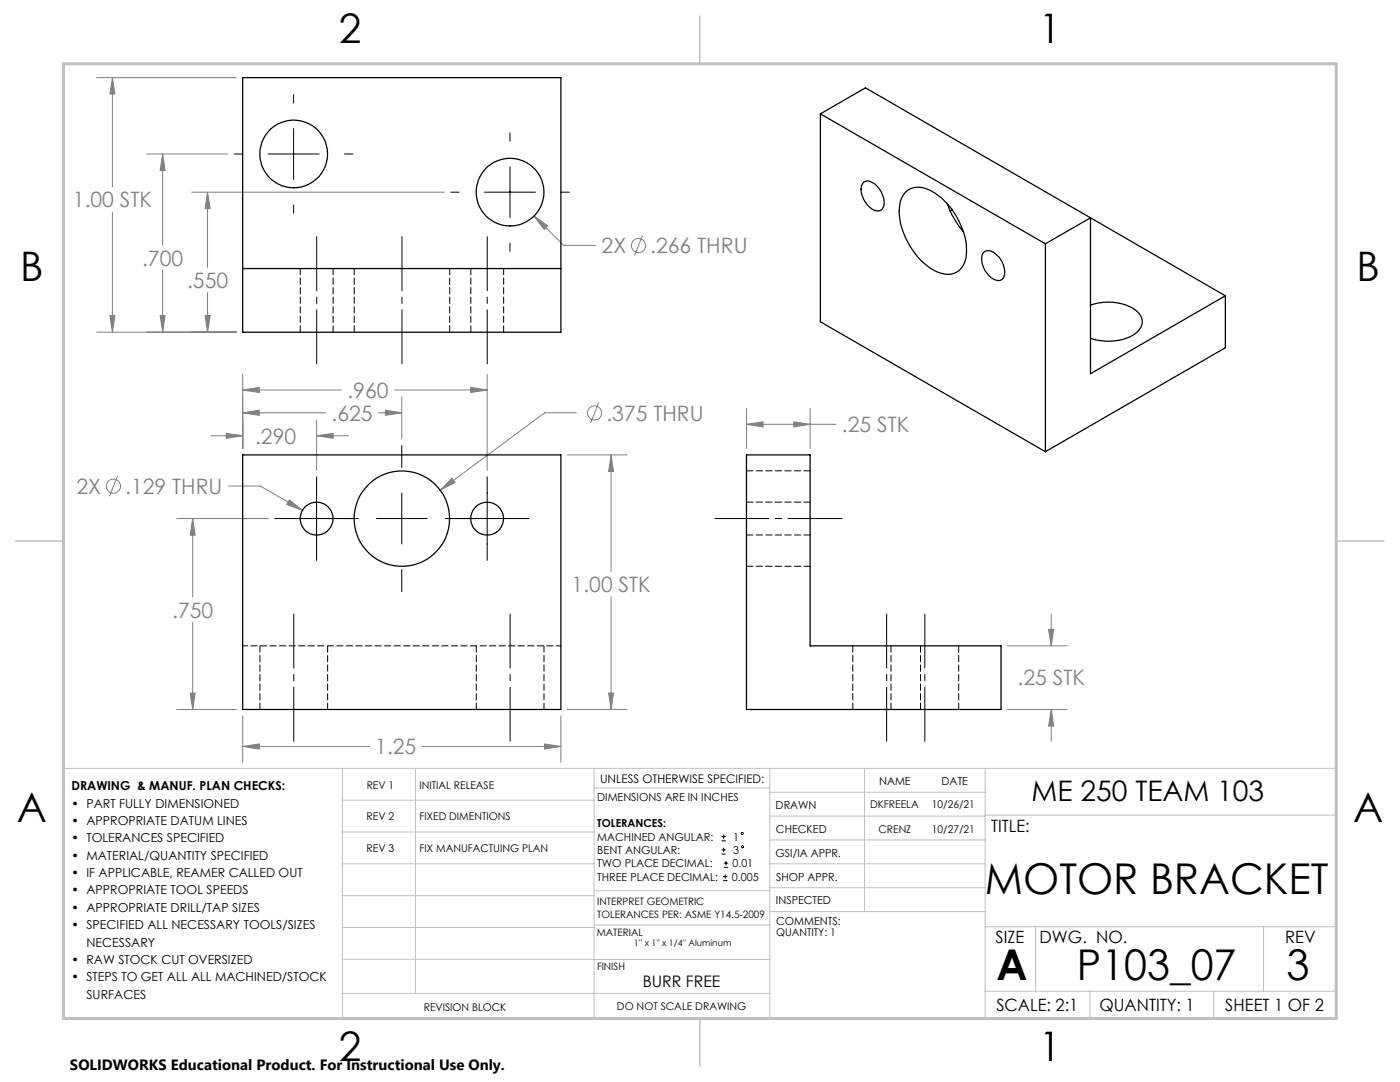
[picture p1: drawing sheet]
<svg xmlns="http://www.w3.org/2000/svg" width="279mm" height="216mm" viewBox="0 0 279 216" stroke-linecap="round" stroke-linejoin="round" font-family="sans-serif">
<g fill="none" stroke="#808080" stroke-width=".2">
<path d="M19.3 15.5h27.9M22.4 15.5l.5 3.3h-1zM22.4 15.5v21.8M29.3 30.7h16.2M32.5 30.7l.4 3.3h-.9zM32.5 30.7v18.2M38.2 38.3h50.5M41.4 38.3l.5 3.3h-1zM41.4 38.3v15M22.4 42.3v24M32.5 53.9v12.4M41.4 58.4v7.9"/>
<path d="M106.6 43.1l2.7 1.9-.7 .8zM106.6 43.1l5.9 5.9h6.4M128.2 47l-1.6 4M19.3 66.3h27.9M21.9 63h1l-.5 3.3zM32 63h.9l-.4 3.3zM40.9 63h1l-.5 3.3zM48.4 77.8l3.4-.5v1zM48.4 74.6v14.9M48.4 77.8h19.8M78.7 77.8h18.5M80.2 79.2v8.4"/>
<path d="M93.9 77.3l3.3 .5-3.3 .5zM97.2 74.6v19.3M23.5 95l-1.7 4M42.1 87h6.3M45.2 86.5l3.2 .5-3.2 .5zM45.6 97h6.3l8.5 4.8M48.4 82.4l3.4-.6v1.1zM48.4 82.4h16.6M57.7 99.8l2.7 2-3.2-1.2zM63.2 87l3.3-.5v1zM63.2 83.8v10.1M63.2 87h6.3"/>
<path d="M75.5 82.4h4.7M76.9 81.8l3.3 .6-3.3 .5zM90.2 95.4l.6 .9-3 1.5zM113.2 90.8h11.9M115 82.4h-6.3l-20.9 15.4M119.5 80.4l-1.6 4M122 90.8l.4 3.3h-.9zM122 90.8v23.2M149 84.7l3.3-.5v1zM149 81.5v8M149 84.7h17.8M158.4 84.2l3.3 .5-3.3 .5z"/>
<path d="M161.7 81.5v8M35.3 103.5h18.3M38.5 103.5l.4 3.3h-.9zM38.5 103.5v15.6M122 119.1v22.5M38 138.3h.9l-.4 3.3zM38.5 124.1v17.5M121.5 138.3h.9l-.4 3.3zM201 128.9h12M209.3 125.6h1l-.5 3.3zM209.8 122.5v6.4M35.3 141.6h11.9"/>
<path d="M48.4 148.9l3.4-.5v1.1zM48.4 142.8v9.3M48.4 148.9h25.3M84.2 148.9h27.7M108.7 148.4l3.2 .5-3.2 .6zM111.9 142.8v9.3M113.2 141.6h11.9M201 141.6h12M209.8 141.6l.5 3.3h-1zM209.8 141.6v6.3"/>
<circle cx="127.4" cy="49" r="1.42"/>
<circle cx="22.6" cy="97" r="1.42"/>
<circle cx="118.7" cy="82.4" r="1.41"/>
</g>
<g fill="none" stroke="#000" stroke-width=".2">
<path d="M58.6 18.9v1.7M46.8 30.7h1.6M53.5 30.7h10.2M58.6 25.6v10.2M68.8 30.7h1.6M90 38.3h1.6M96.7 38.3h10.2M101.8 26.5v1.7M101.8 33.3v10.1M111.9 38.3h1.7M58.6 40.9v1.6M101.8 48.5v1.7"/>
<path d="M63.2 95.1v16.7M80.2 88.9v4.4M80.2 98.4v10.1M97.2 95.1v16.7M54.8 103.5h16.7M75.1 103.5h10.2M80.2 113.6v4.5M88.9 103.5h16.7M144 167.8h.9M144 166.9h.9M144 170.4h.8M144 169.6h.8"/>
<path d="M144.3 175.7h.9M144.3 174.9h.9M144.4 166.5v.9M144.4 169.2v.8M144.5 173.1h.8M144.5 172.2h.8M144.7 174.5v.8M144.9 171.8v.8"/>
<circle cx="148.1" cy="166.3" r=".21"/>
<circle cx="148.2" cy="169" r=".21"/>
</g>
<path d="M63.2 47.2v25.4M80.2 47.2v25.4M97.2 47.2v25.4M168.1 103.5h-25.4M58.6 122.5v25.4M101.8 122.5v25.4M176.9 122.5v25.4M184.6 122.5v25.4" fill="none" stroke="#000" stroke-width=".2" stroke-dasharray="15.2 1.3 1.3 1.3" stroke-dashoffset="4.4"/>
<g fill="none" stroke="#c0c0c0" stroke-width=".2">
<path d="M12.7 153.3h254v49.9h-240M68.3 153.3v49.9M68.3 159.7h50.3M82.9 153.3v44.9M118.6 153.3v49.9M118.6 157.2h35M153.6 153.3v49.9M153.6 158.1h43M172.5 153.3v28.6M196.6 153.3v49.9M68.3 166h50.3M68.3 178.7h50.3"/>
<path d="M68.3 172.4h50.3M118.6 177.7h35M153.6 162.8h43M153.6 177.1h43M153.6 172.4h43M153.6 167.6h43M196.6 162.7h70.1M68.3 198.2h85.3M68.3 191.4l85.3 .1M68.3 185.1h50.3M118.6 184.6h35M153.6 181.9h43"/>
<path d="M196.6 184.9h70.1M196.6 197.8h70.1M206.7 184.9v12.9M217.5 197.8v5.4M242.2 197.8v5.4M252.2 184.9v12.9"/>
</g>
<path d="M139.7 3.2v9.5M3.1 107.9h9.6M266.7 107.9h9.5M139.7 203.2v9.6" fill="none" stroke="#c0c0c0" stroke-width=".3"/>
<path d="M12.7 12.7h254v190.5h-254z" fill="none" stroke="#c0c0c0" stroke-width=".6"/>
<path d="M57.7 99.8l-.5 .8 3.2 1.2zM90.2 95.4l-2.4 2.4 3-1.5zM45.2 86.5l3.2 .5-3.2 .5zM63.2 87l3.3-.5v1zM48.4 82.4l3.4-.6v1.1zM76.9 81.8l3.3 .6-3.3 .5zM48.4 77.8l3.4-.5v1zM93.9 77.3l3.3 .5-3.3 .5zM48.4 148.9l3.4-.5v1.1zM108.7 148.4l3.2 .5-3.2 .6zM38 138.3h.9l-.4 3.3zM38.5 103.5l.4 3.3h-.9zM122 90.8l.4 3.3h-.9zM121.5 138.3h.9l-.4 3.3zM209.8 141.6l.5 3.3h-1zM209.3 125.6h1l-.5 3.3zM149 84.7l3.3-.5v1zM158.4 84.2l3.3 .5-3.3 .5zM106.6 43.1l2 2.7 .7-.8zM22.4 15.5l.5 3.3h-1zM21.9 63h1l-.5 3.3zM40.9 63h1l-.5 3.3zM41.4 38.3l.5 3.3h-1zM32 63h.9l-.4 3.3zM32.5 30.7l.4 3.3h-.9z" fill="#808080"/>
<g fill="none" stroke="#000" stroke-width=".25">
<path d="M48.4 15.5h63.5v50.8h-63.5zM163.7 22.7l44.9 25.9M163.7 22.7v41.5l44.9 25.9M163.7 22.7l9-5.2 71.8 41.5M172.4 36.4a2.24 2.24 0 0 1 2.9 1.1 4 4 0 0 1 .8 4.1 1.54 1.54 0 0 1-2.4-.1 4.7 4.7 0 0 1-1.7-4.6zM180.7 38.4a4.1 4.1 0 0 1 5.1-.3 14.4 14.4 0 0 1 7.1 12.6 3.8 3.8 0 0 1-4.4 4 10.4 10.4 0 0 1-6.4-4.9 12.2 12.2 0 0 1-2.4-9.8zM48.4 53.6h63.5M189.1 40.7a17 17 0 0 0 3.2 5.5M190 41.8l-.3 .4M196.4 50.2a2.38 2.38 0 0 1 3 1.1 4.3 4.3 0 0 1 .8 4.2 1.86 1.86 0 0 1-2.8-.5 4.1 4.1 0 0 1-1.2-4.5zM208.6 48.6v41.5M208.6 48.6l9-5.1v31.1l26.9-15.6"/>
<path d="M244.5 59v10.4l-35.9 20.7M217.6 60.9a10 10 0 0 1 9.4 1.3 2.63 2.63 0 0 1-.5 4.4 10.4 10.4 0 0 1-8.9 .9M48.4 90.8h63.5v50.8h-63.5zM149 90.8h12.7v38.1h38.1v12.7h-50.8z"/>
<circle cx="58.6" cy="30.7" r="6.7"/>
<circle cx="101.8" cy="38.3" r="6.7"/>
<circle cx="63.2" cy="103.5" r="3.3"/>
<circle cx="80.2" cy="103.5" r="9.5"/>
<circle cx="97.2" cy="103.5" r="3.3"/>
</g>
<path d="M112 128.9h-63.5" fill="none" stroke="#000" stroke-width=".2" stroke-dasharray="1.3 .6" stroke-dashoffset=".3"/>
<g fill="none" stroke="#000" stroke-width=".2" stroke-dasharray="1.3 .6">
<path d="M59.9 53.6v12.7M70.7 53.6v12.7M94 53.6v12.7M66.5 66.3v-12.7M89.7 66.3v-12.7M100.5 66.3v-12.7M161.7 93.9h-12.7M149 106.7h12.7M149 113h12.7M161.7 100.2h-12.7M51.9 128.9v12.7M95.1 128.9v12.7"/>
<path d="M170.2 128.9v12.7M177.8 128.9v12.7M65.4 141.6v-12.7M108.6 141.6v-12.7M183.7 141.6v-12.7M191.3 141.6v-12.7"/>
</g>
<g font-size="8.5">
<text x="196.6" y="178.4">MOTOR BRACKET</text>
<text x="198.9" y="195.5">A</text>
<text x="214.9" y="195.5">P103_07</text>
<text x="256.7" y="195.5">3</text>
</g>
<g font-size="8.1">
<text x="67.6" y="8.5">2</text>
<text x="207.3" y="8.5">1</text>
<text x="4" y="56.2">B</text>
<text x="270.7" y="56.2">B</text>
<text x="3.3" y="164.1">A</text>
<text x="270" y="164.1">A</text>
<text x="67.6" y="211.7">2</text>
<text x="207.3" y="211.7">1</text>
</g>
<text font-size="5.6" x="205.9" y="159.9">ME 250 TEAM 103</text>
<g font-size="4.2" fill="#808080">
<text x="14.6" y="41.4">1.00 STK</text>
<text x="28.4" y="53">.700</text>
<text x="120.1" y="50.5">2X</text>
<text x="129.8" y="50.5">.266 THRU</text>
<text x="37.3" y="57.4">.550</text>
<text x="66.2" y="84">.625</text>
<text x="69.3" y="79.4">.960</text>
<text x="121" y="83.9">.375 THRU</text>
<text x="50.9" y="88.5">.290</text>
<text x="168" y="86.3">.25 STK</text>
<text x="15.3" y="98.5">2X</text>
<text x="25" y="98.5">.129 THRU</text>
<text x="114.1" y="118.1">1.00 STK</text>
<text x="34.4" y="123.2">.750</text>
<text x="203.1" y="136.7">.25 STK</text>
<text x="74.9" y="150.5">1.25</text>
</g>
<g font-size="3.4">
<text x="197.8" y="166">TITLE:</text>
<text x="198.7" y="188.1">SIZE</text>
<text x="207.5" y="188.1">DWG. NO.</text>
<text x="256.5" y="188.2">REV</text>
<text x="198.8" y="201.7">SCALE: 2:1</text>
<text x="219.4" y="201.7">QUANTITY: 1</text>
<text x="244.5" y="201.7">SHEET 1 OF 2</text>
</g>
<text font-size="3.2" x="128.3" y="197">BURR FREE</text>
<text font-size="3" x="14" y="213.5">SOLIDWORKS Educational Product. For Instructional Use Only.</text>
<g font-size="2.5">
<text x="14.2" y="157.7">DRAWING &amp; MANUF. PLAN CHECKS:</text>
<text x="14.2" y="161.1">• PART FULLY DIMENSIONED</text>
<text x="14.2" y="164.6">• APPROPRIATE DATUM LINES</text>
<text x="14.2" y="168.1">• TOLERANCES SPECIFIED</text>
<text x="14.2" y="171.5">• MATERIAL/QUANTITY SPECIFIED</text>
<text x="14.2" y="175">• IF APPLICABLE, REAMER CALLED OUT</text>
<text x="14.2" y="178.5">• APPROPRIATE TOOL SPEEDS</text>
<text x="14.2" y="181.9">• APPROPRIATE DRILL/TAP SIZES</text>
<text x="14.2" y="185.4">• SPECIFIED ALL NECESSARY TOOLS/SIZES</text>
<text x="17.2" y="188.9">NECESSARY</text>
<text x="14.2" y="192.4">• RAW STOCK CUT OVERSIZED</text>
<text x="14.2" y="195.8">• STEPS TO GET ALL ALL MACHINED/STOCK</text>
<text x="17.2" y="199.3">SURFACES</text>
</g>
<text font-size="2.4" x="119.8" y="156.2">UNLESS OTHERWISE SPECIFIED:</text>
<g font-size="2.2">
<text x="119.2" y="159.8">DIMENSIONS ARE IN INCHES</text>
<text x="154.8" y="161.4">DRAWN</text>
<text x="175.4" y="156.6">NAME</text>
<text x="187.9" y="156.7">DATE</text>
<text x="119.2" y="165.1">TOLERANCES:</text>
<text x="119.2" y="167.8">MACHINED ANGULAR:</text>
<text x="146.3" y="167.8">1</text>
<text x="154.9" y="166.3">CHECKED</text>
<text x="119.2" y="173.1">TWO PLACE DECIMAL:</text>
<text x="119.2" y="170.4">BENT ANGULAR:</text>
<text x="146.2" y="173.1">0.01</text>
<text x="146.4" y="170.4">3</text>
<text x="154.8" y="170.9">GSI/IA APPR.</text>
<text x="119.2" y="175.7">THREE PLACE DECIMAL:</text>
<text x="146.1" y="175.7">0.005</text>
<text x="154.9" y="175.7">SHOP APPR.</text>
<text x="154.9" y="180.4">INSPECTED</text>
<text x="154.9" y="184.6">COMMENTS:</text>
</g>
<g font-size="2.1">
<text x="73.2" y="157.4">REV 1</text>
<text x="83.7" y="157.4">INITIAL RELEASE</text>
<text x="173.7" y="161.2">DKFREELA</text>
<text x="186" y="161.2">10/26/21</text>
<text x="73.1" y="163.6">REV 2</text>
<text x="83.7" y="163.6">FIXED DIMENTIONS</text>
<text x="175.3" y="166.1">CRENZ</text>
<text x="186" y="166.1">10/27/21</text>
<text x="73.1" y="170.1">REV 3</text>
<text x="83.7" y="170.1">FIX MANUFACTUING PLAN</text>
<text x="154.9" y="186.7">QUANTITY: 1</text>
<text x="84.6" y="201.7">REVISION BLOCK</text>
<text x="123.1" y="201.6">DO NOT SCALE DRAWING</text>
</g>
<g font-size="2">
<text x="119.2" y="180.6">INTERPRET GEOMETRIC</text>
<text x="119.2" y="183.1">TOLERANCES PER: ASME Y14.5-2009</text>
<text x="119.1" y="186.7">MATERIAL</text>
<text x="119.1" y="193.5">FINISH</text>
</g>
<text font-size="1.8" x="126.5" y="188.8">1'' x 1'' x 1/4'' Aluminum</text>
</svg>
